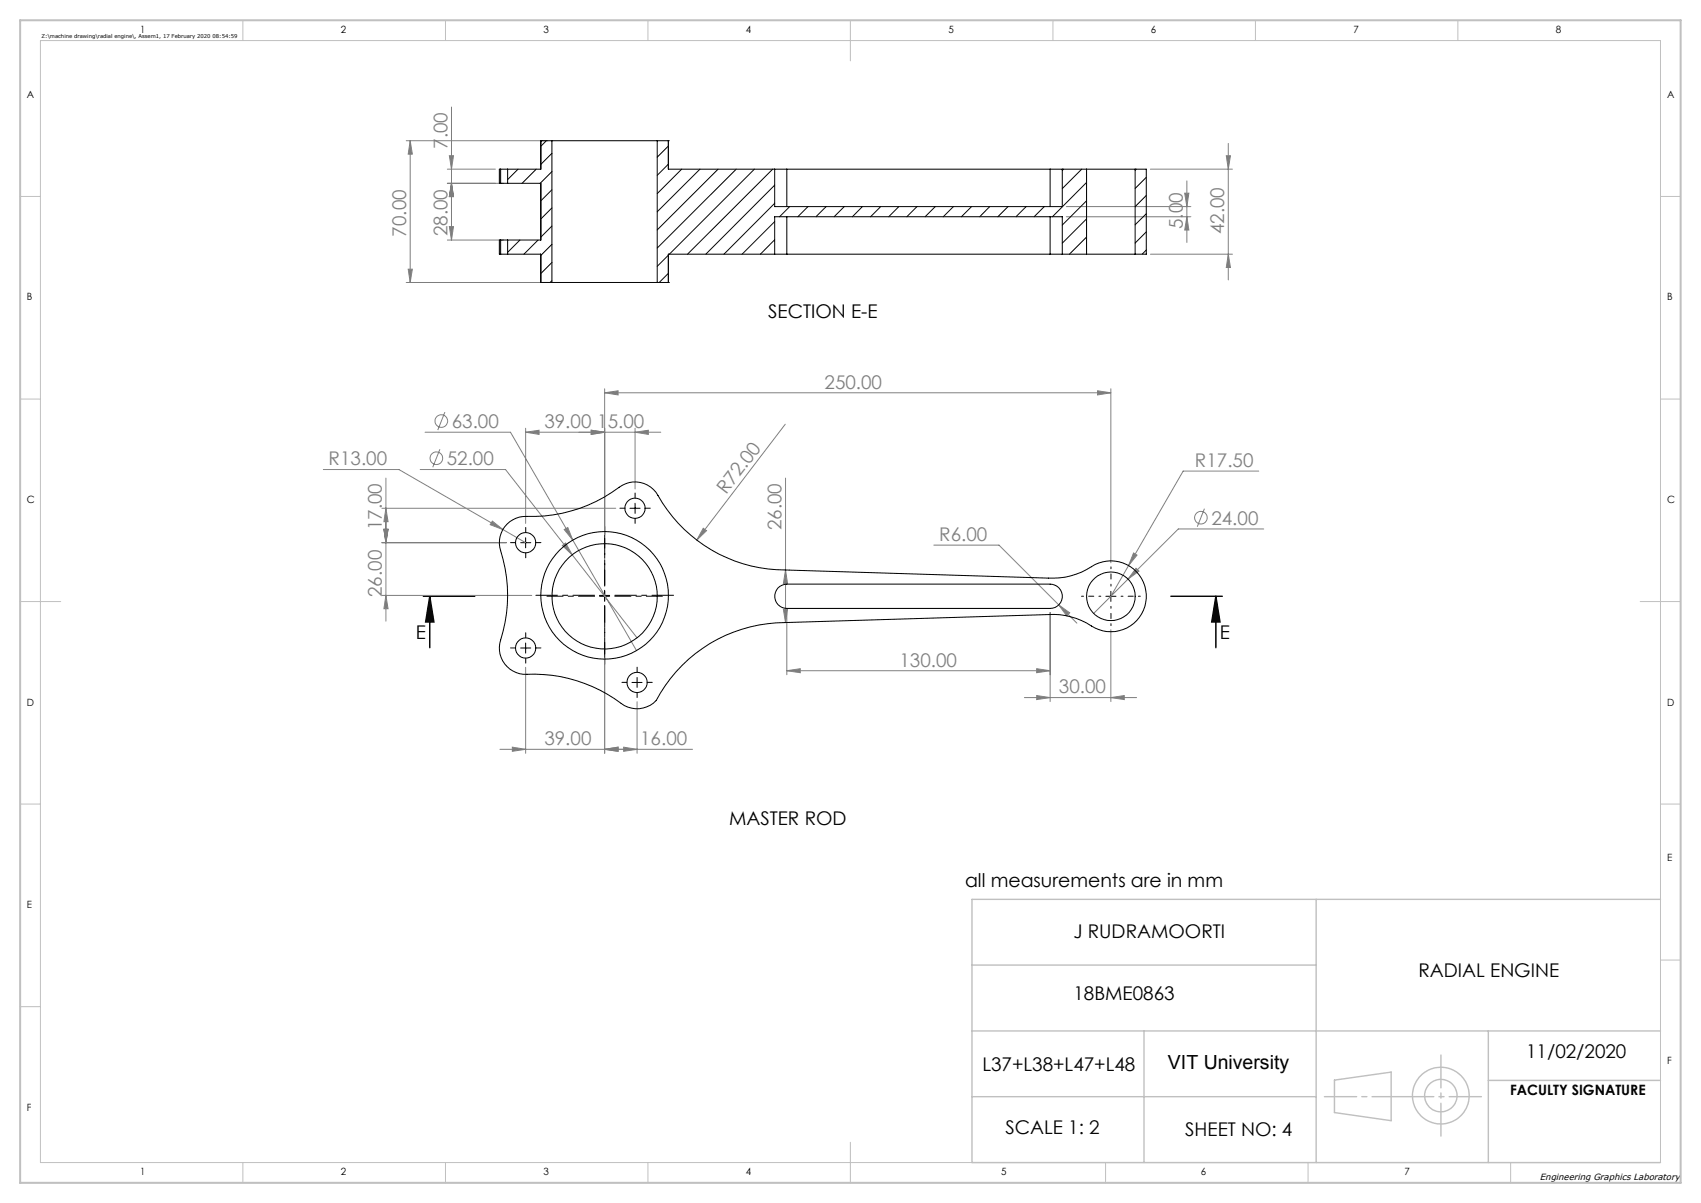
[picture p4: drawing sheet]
<svg xmlns="http://www.w3.org/2000/svg" width="420mm" height="297mm" viewBox="0 0 420 297" stroke-linecap="round" stroke-linejoin="round" font-family="sans-serif">
<g fill="none" stroke="#808080" stroke-width=".25">
<path d="M100.3 34.7h35M101.3 34.7l.5 3.4h-1zM101.3 34.7v35M110.9 38.4h1.1l-.5 3.4zM111.5 26.4v32.9M302.8 38.4h1l-.5 3.4zM303.3 35.4v33.7M110.5 45.3h13.8M110.5 59.3h13.8M110.5 41.8h11.8M110.9 55.9h1.1l-.5 3.4zM111.5 45.3l.5 3.2h-1.1z"/>
<path d="M263.3 51h30.7M263.3 53.5h30.7M284.1 41.8h20.2M292.5 47.7h1l-.4 3.3zM293.1 53.5l.4 3.3h-1zM293.1 44.7v15.2M100.3 69.7h35M100.8 66.5h1l-.5 3.2zM284.1 62.8h20.2M303.3 62.8l.5 3.2h-1zM149.3 97l3.3-.5v1zM149.3 96v36"/>
<path d="M149.3 97h125M271 96.5l3.3 .5-3.3 .5zM274.3 96v43M79.8 115.9h18.7l31.3 18.1M95.3 118v35.3M103.8 115.9h21l32.5 41.6M105 106.7h21l15.4 26.6M108.6 110.9l-1.7 4.5M109.9 101.7l-1.8 4.5M129.8 106.7l3.3-.5v1zM129.8 105.7v23.5M146 106.2l3.3 .5-3.3 .5z"/>
<path d="M156.8 106.7l3.3-.5v1zM156.8 105.7v15M163.2 106.7h-33.4M193.9 104.7l-21.9 28.6M194 118v35.7M310.8 116.3h-18.7l-13.4 23.3M94.3 125.5h57.7M94.3 134h30.8M94.8 130.7h1l-.5 3.3zM95.3 125.5l.5 3.3h-1zM121.6 128.7l2.6 2-3.2-1.2zM138.9 134.7l.8-.6 1.6 2.9z"/>
<path d="M139.3 130.7l.9-.5 1.2 3.1zM141.4 133.3l15.8 27.3M173.6 130.4l.8 .6-2.4 2.3zM230.6 134.6h16.1l14.7 14.7M278.7 139.6l-4.4 7.6M279.9 136.5l.8 .6-2 2.5zM297.4 125.6l-1.8 4.4M312 130.6h-21.1l-20.8 20.8M94.3 147h37M95.3 147l.5 3.3h-1zM193.4 150.4h1.1l-.5 3.3zM194 140.7l.5 3.3h-1.1z"/>
<path d="M194.3 151.2v15.4M194.9 140.7h.1M194.9 153.7h.1M259.3 151.2v22M261.4 149.3l2.7 2-.7 .7zM261.4 149.3l4.5 4.5M274.3 155.5v17.7M280.5 140.3l.7 .7-2.7 2zM129.8 164.7v21.3M149.3 162.5v23.5M157.3 173.2v12.8M194.3 165.6l3.3-.5v1z"/>
<path d="M194.3 165.6h65M252.9 172.2h27.7M256 171.7l3.3 .5-3.3 .5zM256 165.1l3.3 .5-3.3 .5zM274.3 172.2l3.3-.5v1zM126.5 184.5l3.3 .5-3.3 .5zM149.3 185l3.3-.5v1zM154 184.5l3.3 .5-3.3 .5zM171 185h-47.6"/>
<circle cx="107.7" cy="113.1" r="1.55"/>
<circle cx="109" cy="104" r="1.55"/>
<circle cx="296.5" cy="127.8" r="1.55"/>
</g>
<path d="M104.5 147.2h12.7M106.1 147.2l1 6.4h-2zM106.1 147.2v12.7M289.1 147.2h12.7M300.2 147.2l1 6.4h-2zM300.2 147.2v12.7" fill="none" stroke="#000" stroke-width=".35"/>
<g fill="none" stroke="#c0c0c0" stroke-width=".35">
<path d="M240 238.3h85M325 222v65M410 222h-170v65h170M240 254.5h170M282.5 254.5v32.5M367.5 254.5v32.5M240 270.8h85M329.5 266.7l14-2v12l-14-2zM367.5 266.7h42.5"/>
<circle cx="355.8" cy="270.5" r="7"/>
<circle cx="355.8" cy="270.5" r="4"/>
</g>
<g fill="none" stroke="#000" stroke-width=".25" stroke-dasharray="15.2 1.3 1.3 1.3">
<path d="M127.3 134h-1.2M129.8 131.5v-1.3M129.8 136.5v1.2M132.3 134h1.3M154.3 125.5h-1.2M156.8 123v-1.3M156.8 128v1.2M159.3 125.5h1.3M127.3 160h-1.2M129.8 157.5v-1.3M132.3 160h1.3M129.8 162.5v1.2"/>
<path d="M154.8 168.5h-1.2M157.3 166v-1.3M157.3 171v1.2M159.8 168.5h1.3"/>
</g>
<path d="M146.8 147.2h-11.7M149.3 144.7v-11.7M149.3 149.7v11.8M151.8 147.2h11.8" fill="none" stroke="#000" stroke-width=".25" stroke-dasharray="15.2 1.3 1.3 1.3" stroke-dashoffset="11.3"/>
<path d="M271.8 147.2h-4.7M274.3 144.7v-4.7M274.3 149.7v4.8M276.8 147.2h4.8" fill="none" stroke="#000" stroke-width=".25" stroke-dasharray="15.2 1.3 1.3 1.3" stroke-dashoffset="14.8"/>
<path d="M146.8 147h-14.5M149.3 144.5v-14.5M149.3 149.5v14.5M151.8 147h14.5" fill="none" stroke="#000" stroke-width=".25" stroke-dasharray="15.2 1.3 1.3 1.3" stroke-dashoffset="9.9"/>
<g fill="none" stroke="#000" stroke-width=".25">
<path d="M128.6 134h2.5M129.8 132.7v2.6M155.5 125.5h2.5M156.8 124.2v2.5M128.6 160h2.5M129.8 158.7v2.6M148 147.2h2.5M148 147h2.5M149.3 145.7v2.8M273 147.2h2.6M274.3 146v2.5M156 168.5h2.5"/>
<path d="M157.3 167.2v2.5"/>
</g>
<g fill="none" stroke="#c0c0c0" stroke-width=".25">
<path d="M10 10h400v277h-400zM60 5v5M110 5v5M160 5v5M210 5v10M260 5v5M310 5v5M360 5v5M5 48.5h5M410 48.5h5M5 98.5h5M410 98.5h5"/>
<path d="M5 148.5h10M405 148.5h10M5 198.5h5M410 198.5h5M410 237h5M5 248.5h5M60 287v5M110 287v5M160 287v5M210 282v10M273 287v5M323 287v5"/>
<path d="M373 287v5"/>
</g>
<path d="M327 270.8h38.8" fill="none" stroke="#c0c0c0" stroke-width=".35" stroke-dasharray="15.2 1.3 1.3 1.3" stroke-dashoffset="7.3"/>
<path d="M355.8 260.5v20" fill="none" stroke="#c0c0c0" stroke-width=".35" stroke-dasharray="15.2 1.3 1.3 1.3" stroke-dashoffset="7.1"/>
<path d="M5 5h410v287h-410z" fill="none" stroke="#c0c0c0" stroke-width=".5"/>
<path d="M300.2 147.2l1 6.4h-2zM106.1 147.2l1 6.4h-2z" fill="#000"/>
<g fill="#808080">
<path d="M173.6 130.4l.8 .6-2.4 2.3z"/>
<path d="M156.8 106.7l3.3-.5v1zM146 106.2l3.3 .5-3.3 .5zM154 184.5l3.3 .5-3.3 .5zM149.3 185l3.3-.5v1z"/>
<path d="M139.3 130.7l2.1 2.6-1.2-3.1zM138.9 134.7l2.4 2.3-1.6-2.9zM129.8 106.7l3.3-.5v1zM146 106.2l3.3 .5-3.3 .5zM149.3 97l3.3-.5v1zM271 96.5l3.3 .5-3.3 .5zM121.6 128.7l-.6 .8 3.2 1.2zM126.5 184.5l3.3 .5-3.3 .5zM149.3 185l3.3-.5v1zM256 171.7l3.3 .5-3.3 .5zM274.3 172.2l3.3-.5v1zM261.4 149.3l2 2.7 .7-.7zM279.9 136.5l-1.2 3.1 2-2.5zM280.5 140.3l-2 2.7 2.7-2zM194.3 165.6l3.3-.5v1zM256 165.1l3.3 .5-3.3 .5z"/>
<path d="M95.3 125.5l.5 3.3h-1zM94.8 130.7h1l-.5 3.3zM94.8 130.7h1l-.5 3.3zM95.3 147l.5 3.3h-1zM194 140.7l.5 3.3h-1.1zM193.4 150.4h1.1l-.5 3.3zM101.3 34.7l.5 3.4h-1zM100.8 66.5h1l-.5 3.2zM111.5 45.3l.5 3.2h-1.1zM110.9 55.9h1.1l-.5 3.4zM110.9 38.4h1.1l-.5 3.4zM111.5 45.3l.5 3.2h-1.1zM292.5 47.7h1l-.4 3.3zM293.1 53.5l.4 3.3h-1z"/>
<path d="M302.8 38.4h1l-.5 3.4zM303.3 62.8l.5 3.2h-1z"/>
</g>
<g fill="none" stroke="#000" stroke-width=".25">
<path d="M133.5 34.7h.1M133.5 34.7v7.1h-8.2M133.5 34.7h2.8M134.9 34.7l-1.4 1.4M136.3 34.7h26M136.3 34.7v35M136.3 37.8l-2.8 2.8M162.3 34.7v35M162.3 34.7h2.7M165 34.7h.1M165 34.7v7.1h26.3M165 36.1l-2.7 2.7"/>
<path d="M123.6 59.3h1.7M123.6 41.8h1.7M123.6 45.3h1.7M123.6 59.3h-.3v3.5h.3M123.6 41.8h-.3v3.5h.3M123.6 41.8v3.5M123.6 59.3v3.5M125.3 45.3h8.2v14h-8.2M125.3 41.8v3.5M125.3 59.3v3.5M127.9 41.8l-2.6 2.5M128.4 59.3l-3.1 3"/>
<path d="M132.4 41.8l-3.5 3.5M132.9 59.3l-3.5 3.5M136.3 42.4l-2.9 2.9M136.3 46.8l-2.8 2.8M136.3 51.3l-2.8 2.8M136.3 55.8l-2.8 2.8M165 40.5l-2.7 2.8M168.3 41.8l-6 6M172.8 41.8l-10.5 10.5M177.3 41.8l-15 15M181.8 41.8l-19.5 19.4M186.3 41.8l-21 21"/>
<path d="M190.8 41.8l-21 21M191.3 41.8h3M191.3 41.8v9.2h71v-9.2M191.3 45.7l-17 17.1M191.3 50.2l-12.5 12.6M191.3 54.7l-8.1 8.1M191.3 59.2l-3.6 3.6M194.3 41.8h65M194.3 41.8v9.2M194.3 53.5v9.3M195 51l-2.5 2.5M199.5 51l-2.5 2.5"/>
<path d="M204 51l-2.5 2.5M208.5 51l-2.5 2.5M212.9 51l-2.4 2.5M217.5 51l-2.6 2.5M221.9 51l-2.5 2.5M226.4 51l-2.5 2.5M230.9 51l-2.5 2.5M235.4 51l-2.5 2.5M239.9 51l-2.5 2.5M244.4 51l-2.5 2.5M248.9 51l-2.5 2.5M253.4 51l-2.5 2.5"/>
<path d="M257.8 51l-2.5 2.5M259.3 41.8h3M259.3 41.8v9.2M259.3 53.5v9.3M262.3 41.8h6M262.6 41.8l-.3 .3M267.1 41.8l-4.8 4.8M268.3 41.8h12M268.3 45l-8.4 8.5M268.3 49.6l-6 6M268.3 54l-6 6M268.3 58.5l-4.2 4.3"/>
<path d="M268.3 41.8v21M280.3 41.8h2.7v21h-2.7M280.3 41.8v21M280.6 41.8l-.3 .2M283 43.8l-2.7 2.7M283 48.3l-2.7 2.7M283 52.8l-2.7 2.7M283 57.3l-2.7 2.7M123.6 62.8h1.7M125.3 62.8h8.2v6.9M133.5 69.7h.1M133.5 69.7h2.8"/>
<path d="M136.3 69.7h26M136.3 60.3l-2.8 2.8M136.3 64.8l-2.8 2.8M136.3 69.3l-.5 .4M162.3 69.7h2.7M165 69.7h.1M165 63l-2.7 2.8M165 67.5l-2.2 2.2M191.3 62.8h3M191.3 62.8h-26.3v6.9M191.3 62.8v-9.3h71v9.3M194.3 62.8h65"/>
<path d="M259.3 62.8h3M262.3 62.8h6M268.3 62.8h12M283 61.7l-1 1.1M125.2 129.4a6.5 6.5 0 0 1 4.8-1.9 36.6 36.6 0 0 0 23.7-7.7 6.5 6.5 0 0 1 8.8 2.5 36 36 0 0 0 31.4 18.4l65 2a18.2 18.2 0 0 0 11.5-3.3 8.8 8.8 0 0 1 12.6 8.3 8.8 8.8 0 0 1-13.5 6.8 17.6 17.6 0 0 0-10.6-2.8l-65 2a36 36 0 0 0-31.9 19.2 6.4 6.4 0 0 1-8.6 .8 36.7 36.7 0 0 0-24.2-7.2 6.5 6.5 0 0 1-5.6-8.5 36.7 36.7 0 0 0-.2-22.9 6.4 6.4 0 0 1 1.8-5.7zM192.1 145.2a3.3 3.3 0 0 1 2.2-1h65a3 3 0 0 1 3 3 3 3 0 0 1-3 3h-65a3 3 0 0 1-2.8-1.8 3 3 0 0 1 .6-3.2z"/>
<circle cx="129.8" cy="134" r="2.5"/>
<circle cx="156.8" cy="125.5" r="2.5"/>
<circle cx="129.8" cy="160" r="2.5"/>
<circle cx="149.3" cy="147.2" r="13"/>
<circle cx="149.3" cy="147" r="15.7"/>
<circle cx="274.3" cy="147.2" r="6"/>
<circle cx="157.3" cy="168.5" r="2.51"/>
</g>
<text font-size="4.8" x="288.4" y="264">VIT University</text>
<g font-size="4.7" fill="#808080">
<text x="110.5" y="36.7" transform="rotate(-90 110.5 36.7)">7.00</text>
<text x="100.3" y="58.4" transform="rotate(-90 100.3 58.4)">70.00</text>
<text x="110.5" y="58.4" transform="rotate(-90 110.5 58.4)">28.00</text>
<text x="292" y="56.6" transform="rotate(-90 292 56.6)">5.00</text>
<text x="302.3" y="57.8" transform="rotate(-90 302.3 57.8)">42.00</text>
<text x="203.6" y="96">250.00</text>
<text x="111.5" y="105.6">63.00</text>
<text x="134.4" y="105.7">39.00</text>
<text x="147.5" y="105.7">15.00</text>
<text x="81.1" y="114.9">R13.00</text>
<text x="110.3" y="114.8">52.00</text>
<text x="295" y="115.3">R17.50</text>
<text x="179.3" y="122.2" transform="rotate(-53 179.3 122.2)">R72.00</text>
<text x="94.3" y="130.9" transform="rotate(-90 94.3 130.9)">17.00</text>
<text x="192.9" y="130.9" transform="rotate(-90 192.9 130.9)">26.00</text>
<text x="299.1" y="129.5">24.00</text>
<text x="231.9" y="133.5">R6.00</text>
<text x="94.3" y="147.4" transform="rotate(-90 94.3 147.4)">26.00</text>
<text x="222.1" y="164.6">130.00</text>
<text x="261.5" y="171.2">30.00</text>
<text x="134.4" y="184">39.00</text>
<text x="158.1" y="184">16.00</text>
</g>
<g font-size="4.7">
<text x="189.7" y="78.5">SECTION E-E</text>
<text x="102.7" y="157.8">E</text>
<text x="301.2" y="157.8">E</text>
<text x="180" y="203.6">MASTER ROD</text>
<text x="238.3" y="219">all measurements are in mm</text>
<text x="265" y="231.7">J RUDRAMOORTI</text>
<text x="350.2" y="241.2">RADIAL ENGINE</text>
<text x="265" y="247">18BME0863</text>
<text x="376.8" y="261.3">11/02/2020</text>
<text x="242.6" y="264.4">L37+L38+L47+L48</text>
<text x="248.2" y="280">SCALE 1: 2</text>
<text x="292.6" y="280.4">SHEET NO: 4</text>
</g>
<text font-size="3.5" x="372.9" y="270.3">FACULTY SIGNATURE</text>
<g font-size="2.5">
<text x="34.6" y="8.2">1</text>
<text x="84.2" y="8.2">2</text>
<text x="134.2" y="8.2">3</text>
<text x="184.2" y="8.2">4</text>
<text x="234.2" y="8.2">5</text>
<text x="284.2" y="8.2">6</text>
<text x="334.2" y="8.2">7</text>
<text x="384.2" y="8.2">8</text>
<text x="6.7" y="24.2">A</text>
<text x="411.7" y="24.2">A</text>
<text x="6.7" y="74.2">B</text>
<text x="411.7" y="74.2">B</text>
<text x="6.7" y="124.2">C</text>
<text x="411.7" y="124.2">C</text>
<text x="6.7" y="174.2">D</text>
<text x="411.7" y="174.2">D</text>
<text x="411.7" y="212.7">E</text>
<text x="6.7" y="224.2">E</text>
<text x="411.7" y="262.7">F</text>
<text x="6.7" y="274.2">F</text>
<text x="34.6" y="290.2">1</text>
<text x="84.2" y="290.2">2</text>
<text x="134.2" y="290.2">3</text>
<text x="184.2" y="290.2">4</text>
<text x="247.2" y="290.2">5</text>
<text x="296.5" y="290.2">6</text>
<text x="346.8" y="290.2">7</text>
</g>
<text font-size="2.2" x="380.2" y="291.4">Engineering Graphics Laboratory</text>
<text font-size="1.3" x="10.2" y="9.3">Z:\machine drawing\radial engine\, Assem1, 17 February 2020 08:54:59</text>
</svg>
